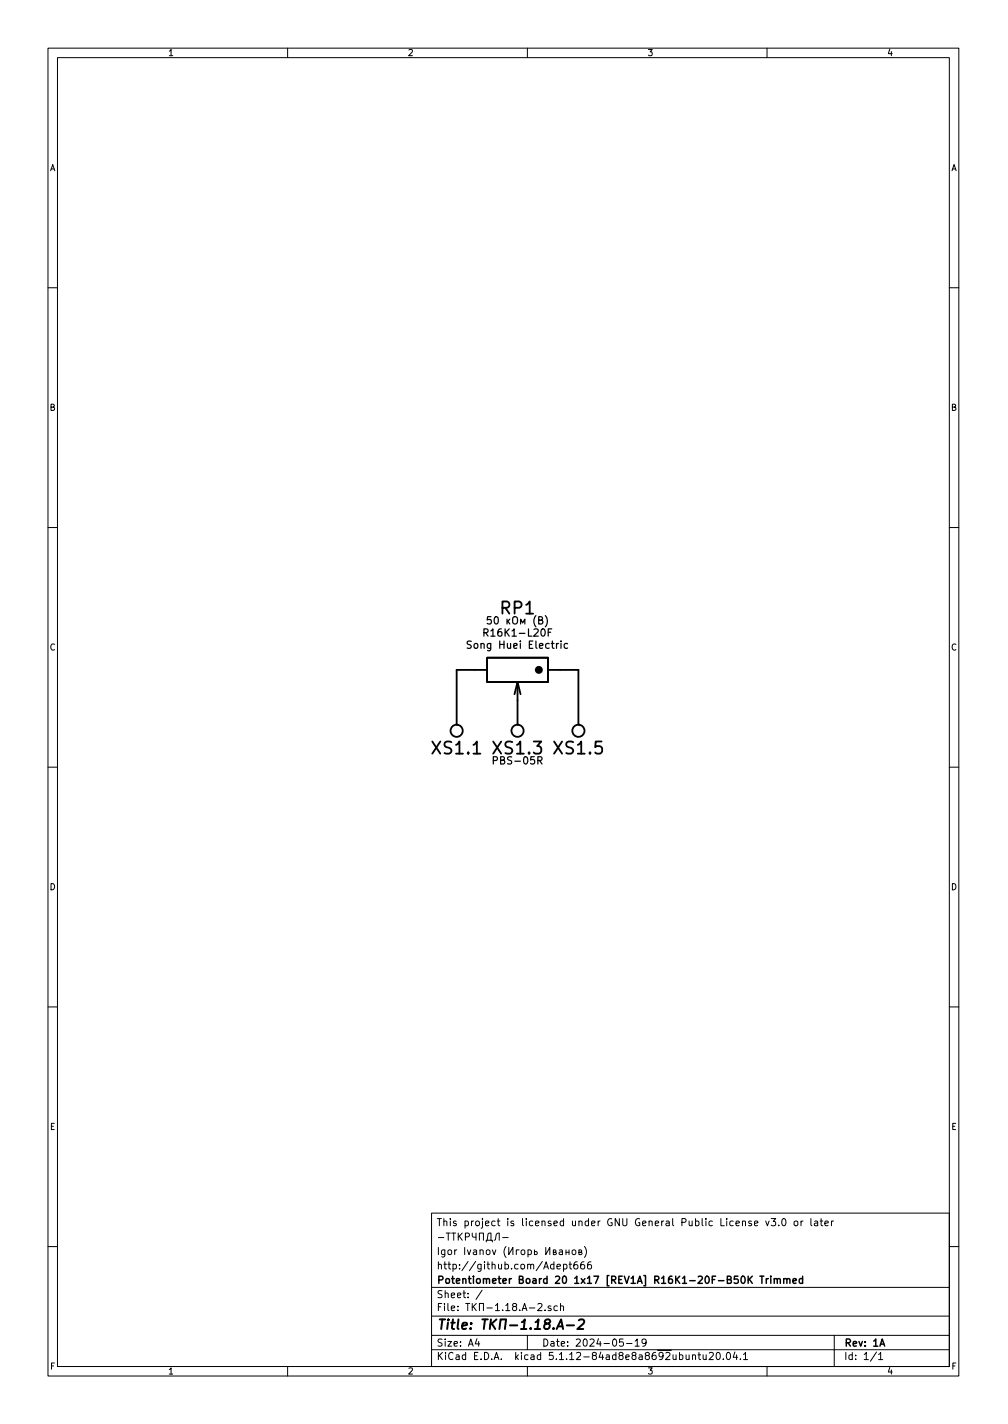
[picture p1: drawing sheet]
EESchema Schematic File Version 4
EELAYER 30 0
EELAYER END
$Descr A4 8268 11693 portrait
encoding utf-8
Sheet 1 1
Title "ТКП-1.18.A-2"
Date "2024-05-19"
Rev "1A"
Comp "Potentiometer Board 20 1x17 [REV1A] R16K1-20F-B50K Trimmed"
Comment1 "http://github.com/Adept666"
Comment2 "Igor Ivanov (Игорь Иванов)"
Comment3 "-ТТКРЧПДЛ-"
Comment4 "This project is licensed under GNU General Public License v3.0 or later"
$EndDescr
$Comp
L KCL:RESISTOR_VARIABLE RP1
U 1 1
P 4250 5500
F 0 "RP1" H 4250 5000 100 0000 C CNN
F 1 "B50K" H 4250 5500 100 0001 C CNN
F 2 "KCL-TH-SL:RP-PDB181-K-20-P" H 4250 5500 60  0001 C CNN
F 3 "" H 4250 5500 60  0001 C CNN
F 4 "50 кОм (B)" H 4250 5100 60  0000 C CNN "Resistance"
F 5 "R16K1-L20F" H 4250 5200 60  0000 C CNN "Product"
F 6 "Song Huei Electric" H 4250 5300 60  0000 C CNN "Manufacturer"
	1    4250 5500
	-1   0    0    1   
$EndComp
$Comp
L KCL:JUNCTION_DISMOUNTABLE_5U XS1
U 1 1
P 3750 6000
F 0 "XS1" H 3750 6150 100 0000 C CNN
F 1 "PBS-05R" H 3750 6000 100 0001 C CNN
F 2 "KCL-TH-SL:CON-PBS-05R" H 3750 6000 60  0001 C CNN
F 3 "" H 3750 6000 60  0001 C CNN
	1    3750 6000
	-1   0    0    1   
$EndComp
$Comp
L KCL:JUNCTION_DISMOUNTABLE_5U XS1
U 3 1
P 4250 6000
F 0 "XS1" H 4250 6150 100 0000 C CNN
F 1 "PBS-05R" H 4250 6000 100 0001 C CNN
F 2 "KCL-TH-SL:CON-PBS-05R" H 4250 6000 60  0001 C CNN
F 3 "" H 4250 6000 60  0001 C CNN
F 4 "PBS-05R" H 4250 6250 60  0000 C CNN "Product"
	3    4250 6000
	-1   0    0    1   
$EndComp
$Comp
L KCL:JUNCTION_DISMOUNTABLE_5U XS1
U 5 1
P 4750 6000
F 0 "XS1" H 4750 6150 100 0000 C CNN
F 1 "PBS-05R" H 4750 6000 100 0001 C CNN
F 2 "KCL-TH-SL:CON-PBS-05R" H 4750 6000 60  0001 C CNN
F 3 "" H 4750 6000 60  0001 C CNN
	5    4750 6000
	-1   0    0    1   
$EndComp
Wire Wire Line
	4250 5750 4250 5950
Wire Wire Line
	3900 5500 3750 5500
Wire Wire Line
	3750 5500 3750 5950
Wire Wire Line
	4600 5500 4750 5500
Wire Wire Line
	4750 5500 4750 5950
$EndSCHEMATC
